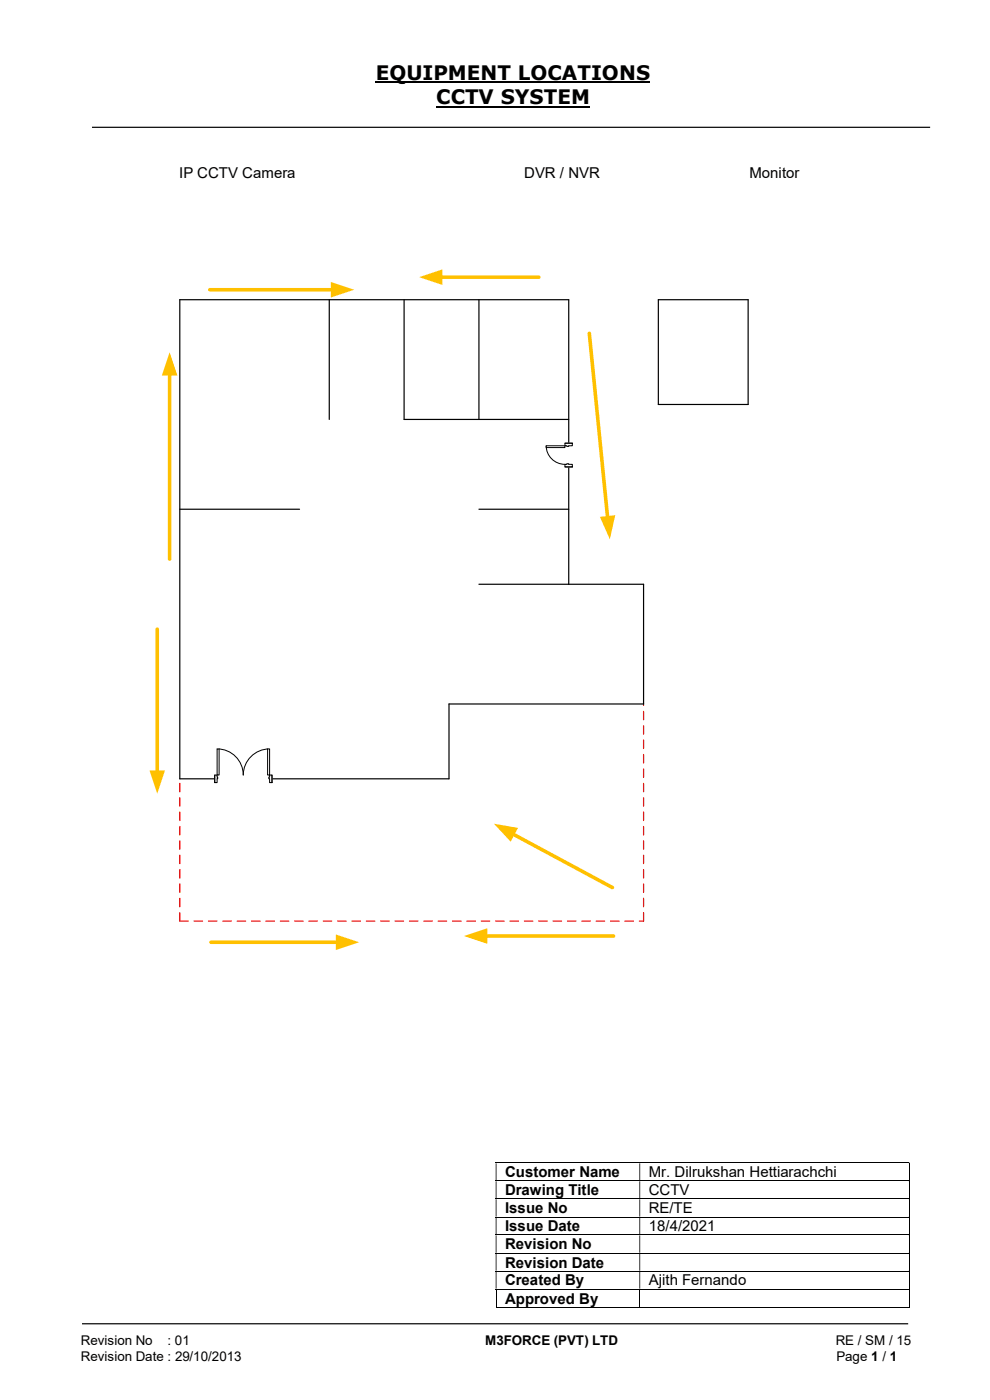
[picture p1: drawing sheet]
<svg xmlns="http://www.w3.org/2000/svg" width="210mm" height="297mm" viewBox="0 0 210 297" stroke-linecap="round" stroke-linejoin="round" font-family="sans-serif">
<path d="M79.7 17.5h58.2M92.5 22.6h32.6" fill="none" stroke="#000" stroke-width=".42"/>
<path d="M19.5 27h177.8M139.7 63.6v22.2h19M17.4 280.8h175.3" fill="none" stroke="#000" stroke-width=".25"/>
<g fill="none" stroke="#000" stroke-width=".21">
<path d="M105.2 246.7h87.6M105.2 250.5h87.6M105.2 254.3h87.6M105.2 258.2h87.6M192.9 246.8v3.6M192.9 250.6v3.7M192.9 254.4v3.7M192.9 258.3v3.6M105.2 262h87.6M105.2 265.9h87.6M105.2 269.7h87.6M105.2 273.5h87.6"/>
<path d="M105.2 277.3h30.4M105.2 273.6v3.8M135.7 273.6v3.8M135.8 277.3h57M192.9 262.1v3.7M192.9 265.9v3.7M192.9 269.7v3.7M192.9 273.6v3.8"/>
</g>
<g fill="#000">
<path d="M192.8 246.6h.2v.2h-.2zM105.2 246.8h.1v3.6h-.1zM135.6 246.8h.2v3.6h-.2z" fill-rule="evenodd"/>
<path d="M192.8 250.4h.2v.2h-.2zM105.2 250.6h.1v3.7h-.1zM135.6 250.6h.2v3.7h-.2z" fill-rule="evenodd"/>
<path d="M192.8 254.3h.2v.1h-.2zM105.2 254.4h.1v3.7h-.1zM135.6 254.4h.2v3.7h-.2z" fill-rule="evenodd"/>
<path d="M192.8 258.1h.2v.2h-.2zM105.2 258.3h.1v3.6h-.1zM135.6 258.3h.2v3.6h-.2z" fill-rule="evenodd"/>
<path d="M192.8 261.9h.2v.2h-.2zM105.2 262.1h.1v3.7h-.1zM135.6 262.1h.2v3.7h-.2z" fill-rule="evenodd"/>
<path d="M192.8 265.8h.2v.1h-.2zM105.2 265.9h.1v3.7h-.1zM135.6 265.9h.2v3.7h-.2z" fill-rule="evenodd"/>
<path d="M192.8 269.6h.2v.1h-.2zM105.2 269.7h.1v3.7h-.1zM135.6 269.7h.2v3.7h-.2z" fill-rule="evenodd"/>
</g>
<path d="M192.8 273.4h.2v.2h-.2zM192.8 277.2h.2v.2h-.2z" fill="#000"/>
<path d="M38 193.5l.3 .1v1.8l-.2 .1-.1-.1zM38 190.5l.3 .1v1.8l-.2 .1-.1-.1zM38 187.4l.3 .1v1.8l-.2 .1-.1-.1zM38 184.4l.3 .1v1.8l-.2 .1-.1-.1zM38 181.3l.3 .1v1.8l-.2 .1-.1-.1zM38 178.3l.3 .1v1.8l-.2 .1-.1-.1zM38 175.2l.3 .1v1.8l-.2 .1-.1-.1zM38 172.2l.3 .1v1.8l-.2 .1-.1-.1zM38 169.2h.3v1.8l-.2 .2-.1-.2zM38 166.1l.3 .1v1.8l-.2 .1-.1-.1z" fill="#f00"/>
<path d="M139.7 63.6h19v22.2" fill="none" stroke="#000" stroke-width=".25"/>
<g fill="#f00">
<path d="M136.4 193.5l.3 .1v1.8l-.2 .1-.1-.1zM136.4 190.5l.3 .1v1.8l-.2 .1-.1-.1zM136.4 187.4l.3 .1v1.8l-.2 .1-.1-.1zM136.4 184.4l.3 .1v1.8l-.2 .1-.1-.1zM136.4 181.3l.3 .1v1.8l-.2 .1-.1-.1zM136.4 178.3l.3 .1v1.8l-.2 .1-.1-.1zM136.4 175.2l.3 .1v1.8l-.2 .1-.1-.1zM136.4 172.2l.3 .1v1.8l-.2 .1-.1-.1zM136.4 169.2h.3v1.8l-.2 .2-.1-.2zM136.4 166.1l.3 .1v1.8l-.2 .1-.1-.1zM136.4 163.1l.3 .1v1.7l-.2 .2-.1-.2zM136.4 160l.3 .1v1.7l-.2 .2-.1-.2zM136.4 156.9l.3 .1v1.8l-.2 .1-.1-.1zM136.4 153.9l.3 .1v1.7l-.2 .2-.1-.2zM136.4 150.8l.3 .1v1.8l-.2 .1-.1-.1zM136.4 149.3l.3 .1-.2 .4z"/>
<path d="M38 195.3h1.9l.1 .1-.1 .1h-1.8zM41.1 195.3h1.9l.1 .1-.1 .1h-1.8zM44.1 195.3h1.9l.1 .1-.1 .1h-1.8zM47.2 195.3h1.9l.1 .1-.1 .1h-1.8zM50.2 195.3h1.9l.1 .1-.1 .1h-1.8zM53.3 195.3h1.9l.1 .1-.1 .1h-1.8zM56.3 195.3h1.9l.1 .1-.1 .1h-1.8zM59.4 195.3h1.9l.1 .1-.1 .1h-1.8zM62.4 195.3h1.9l.1 .1-.1 .1h-1.8zM65.5 195.3h1.8l.1 .1-.1 .1h-1.8zM68.5 195.3h1.9l.1 .1-.1 .1h-1.8zM71.5 195.3h1.9l.1 .1-.1 .1h-1.8zM74.6 195.3h1.9l.1 .1-.1 .1h-1.8zM77.6 195.3h1.9l.1 .1-.1 .1h-1.8zM80.7 195.3h1.8l.2 .1-.2 .1h-1.7zM83.7 195.3h1.9l.1 .1-.1 .1h-1.8zM86.8 195.3h1.8l.2 .1-.2 .1h-1.7zM89.8 195.3h1.9l.1 .1-.1 .1h-1.8zM92.9 195.3h1.8l.2 .1-.2 .1h-1.7zM95.9 195.3h1.9l.1 .1-.1 .1h-1.8zM99 195.3h1.8l.2 .1-.2 .1h-1.7zM102 195.3h1.9l.1 .1-.1 .1h-1.8zM105.1 195.3h1.8l.2 .1-.2 .1h-1.7zM108.1 195.3h1.9l.1 .1-.1 .1h-1.8zM111.2 195.3h1.8l.2 .1-.2 .1h-1.7zM114.2 195.3h1.9l.1 .1-.1 .1h-1.8zM117.3 195.3h1.8l.2 .1-.2 .1h-1.8zM120.3 195.3h1.9l.1 .1-.1 .1h-1.8zM123.3 195.3h1.9l.1 .1-.1 .1h-1.8zM126.4 195.3h1.9l.1 .1-.1 .1h-1.8zM129.4 195.3h1.9l.1 .1-.1 .1h-1.8zM132.5 195.3h1.9l.1 .1-.1 .1h-1.8zM135.5 195.3h1l.2 .1-.2 .1h-.9z"/>
</g>
<path d="M69.8 63.6v25.4M85.7 63.6v25.4h34.9M101.6 63.6v25.4M38.1 108h25.4M101.6 108h19M101.6 124h34.9v25.4h-41.3v15.8h-57.1v-101.6h82.5v60.4" fill="none" stroke="#000" stroke-width=".25"/>
<path d="M45.6 164.4h12.1v1.7h-12.1z" fill="#fff"/>
<path d="M45.6 164.4h12.1v1.7h-12.1z" fill="none" stroke="#fff" stroke-width=".21"/>
<path d="M57.2 164.4v1.6h.5v-1.6zM45.6 164.4h.5v1.6h-.5z" fill-rule="evenodd" fill="#fff"/>
<path d="M46.1 164.8v-.4h-.5v1.6h.5v-.8M57.2 164.8v-.4h.5v1.6h-.5v-.8" fill="none" stroke="#000" stroke-width=".21"/>
<path d="M57 164.8v.4h.2v-.4zM46.1 164.8h.1v.4h-.1z" fill-rule="evenodd" fill="#fff"/>
<path d="M46.1 158.9a5.5 5.5 0 0 1 5.5 5.5 5.6 5.6 0 0 1 5.6-5.5M45.6 164.4v1.6M46.1 164.8h.1v.4h-.1M57.2 164.8h-.2v.4h.2M57.7 164.4v1.6" fill="none" stroke="#000" stroke-width=".21"/>
<path d="M46.1 158.9h.4v5.5h-.4z" fill="#fff"/>
<path d="M46.1 158.9h.4v5.5h-.4z" fill="none" stroke="#000" stroke-width=".21"/>
<path d="M56.8 158.9h.4v5.5h-.4z" fill="#fff"/>
<path d="M56.8 158.9h.4v5.5h-.4z" fill="none" stroke="#000" stroke-width=".21"/>
<path d="M119.8 94h1.7v5.1h-1.7z" fill="#fff"/>
<path d="M119.8 94h1.7v5.1h-1.7z" fill="none" stroke="#fff" stroke-width=".21"/>
<path d="M119.8 94v.6h1.6v-.6zM119.8 98.5h1.6v.6h-1.6z" fill-rule="evenodd" fill="#fff"/>
<path d="M120.2 94.6h-.4v-.6h1.6v.6h-.7M120.2 98.5h-.4v.6h1.6v-.6h-.7" fill="none" stroke="#000" stroke-width=".21"/>
<path d="M120.2 94.6v.1h.4v-.1zM120.2 98.4h.4v.1h-.4z" fill-rule="evenodd" fill="#fff"/>
<path d="M115.9 94.6a4 4 0 0 0 3.9 3.9M119.8 94h1.6M119.8 99.1h1.6M120.2 94.6v.1h.4v-.1M120.2 98.5v-.1h.4v.1" fill="none" stroke="#000" stroke-width=".21"/>
<path d="M115.9 94.6h3.9v.4h-3.9z" fill="#fff"/>
<path d="M115.9 94.6h3.9v.4h-3.9z" fill="none" stroke="#000" stroke-width=".21"/>
<path d="M44.7 199.9h27" fill="none" stroke="#ffc000" stroke-width=".76"/>
<path d="M71.2 198.2l5 1.7-5 1.6z" fill="#ffc000"/>
<path d="M103 198.6h27.2" fill="none" stroke="#ffc000" stroke-width=".76"/>
<path d="M98.4 198.6l5-1.7v3.3z" fill="#ffc000"/>
<path d="M108.8 176.9l21.1 11.4" fill="none" stroke="#ffc000" stroke-width=".76"/>
<path d="M104.8 174.8l5.1 .8-1.6 3z" fill="#ffc000"/>
<path d="M36 79.2v39.4" fill="none" stroke="#ffc000" stroke-width=".76"/>
<path d="M36 74.7l1.6 5h-3.3z" fill="#ffc000"/>
<path d="M33.4 133.5v30.4" fill="none" stroke="#ffc000" stroke-width=".76"/>
<path d="M31.7 163.4h3.3l-1.6 5z" fill="#ffc000"/>
<path d="M125 70.7l3.9 39.2" fill="none" stroke="#ffc000" stroke-width=".76"/>
<path d="M127.3 109.6l3.2-.3-1.1 5.1z" fill="#ffc000"/>
<path d="M44.5 61.5h26.1" fill="none" stroke="#ffc000" stroke-width=".76"/>
<path d="M70.2 59.8l4.9 1.7-4.9 1.6z" fill="#ffc000"/>
<path d="M93.4 58.8h20.9" fill="none" stroke="#ffc000" stroke-width=".76"/>
<path d="M88.9 58.8l5-1.7v3.4z" fill="#ffc000"/>
<g font-size="4.2">
<text x="79.7" y="17">EQUIPMENT LOCATIONS</text>
<text x="92.5" y="22.1">CCTV SYSTEM</text>
</g>
<g font-size="3.2">
<text x="38" y="37.7">IP CCTV Camera</text>
<text x="111.2" y="37.7">DVR / NVR</text>
<text x="159" y="37.7">Monitor</text>
<text x="107.1" y="249.8">Customer Name</text>
<text x="137.6" y="249.8">Mr. Dilrukshan Hettiarachchi</text>
<text x="107.1" y="253.6">Drawing Title</text>
<text x="107.1" y="257.4">Issue No</text>
<text x="137.6" y="253.6">CCTV</text>
<text x="137.6" y="257.4">RE/TE</text>
<text x="107.1" y="261.2">Issue Date</text>
<text x="137.6" y="261.2">18/4/2021</text>
<text x="107.1" y="265">Revision No</text>
<text x="107.1" y="268.9">Revision Date</text>
<text x="107.1" y="272.7">Created By</text>
<text x="137.6" y="272.7">Ajith Fernando</text>
<text x="107.1" y="276.6">Approved By</text>
</g>
<g font-size="2.8">
<text x="17.1" y="285.4">Revision No</text>
<text x="35.5" y="285.4">: 01</text>
<text x="102.9" y="285.4">M3FORCE (PVT) LTD</text>
<text x="177.3" y="285.4">RE / SM / 15</text>
<text x="17.1" y="288.7">Revision Date : 29/10/2013</text>
<text x="177.4" y="288.7">Page 1 / 1</text>
</g>
</svg>
